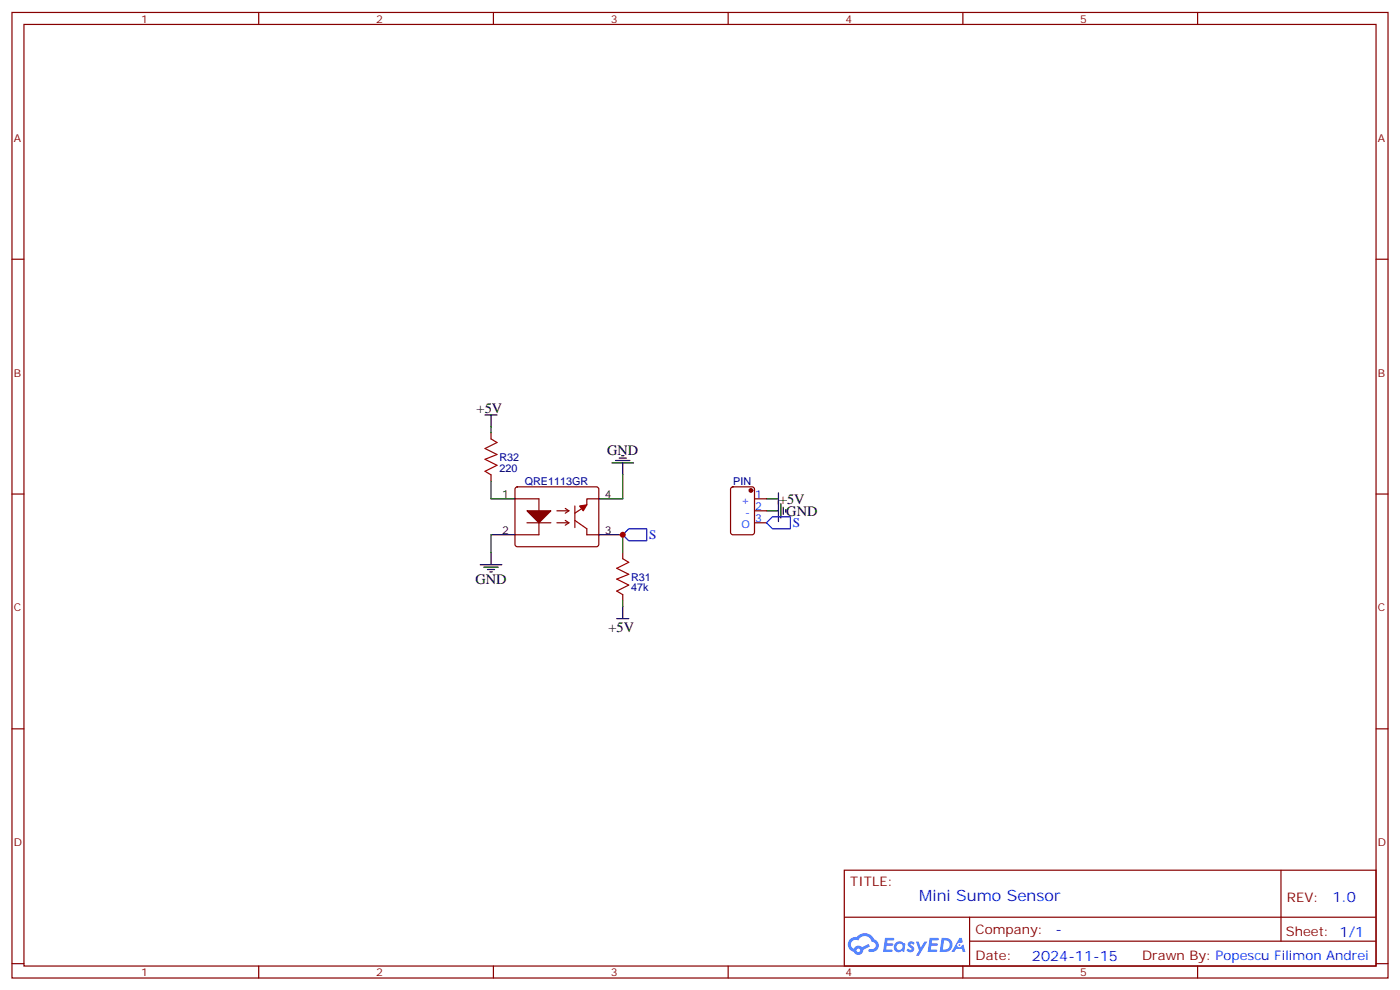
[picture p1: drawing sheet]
<svg xmlns="http://www.w3.org/2000/svg" width="412mm" height="292mm" viewBox="0 0 412 292" stroke-linecap="round" stroke-linejoin="round" font-family="sans-serif">
<g fill="none" stroke="#870000" stroke-width=".35">
<path d="M3.5 3.7h405.4v284.3h-405.4zM7.1 7.2h398.2v277.3h-398.2zM76.2 3.7v3.5M145.3 3.7v3.5M214.5 3.7v3.5M283.6 3.7v3.5M352.8 3.7v3.5M3.5 76.3h3.6M405.3 76.3h3.6M3.5 145.5h3.6M405.3 145.5h3.6M3.5 214.6h3.6"/>
<path d="M405.3 214.6h3.6M248.7 256.3h156.6v28.2h-156.6zM377.3 256.3v20.9M248.7 270.1h156.5M285.6 277.2h119.6M285.6 270.1v14.1M3.5 283.8h3.6M76.2 284.5v3.5M145.3 284.5v3.5M214.5 284.5v3.5M283.6 284.5v3.5M352.8 284.5v3.5"/>
<path d="M405.3 283.8h3.6"/>
</g>
<g fill="#5487ff">
<path d="M267.7 277.4a1.22 1.22 0 0 1 1.7 .3l-.4 .6a.47 .47 0 0 0-.3-.4 .47 .47 0 0 0-.5 .2l.1 .2a1.14 1.14 0 0 1 .8 1.7 1.14 1.14 0 0 1-1.9 0l-.2-.2 .5-.5 .7 .4a.29 .29 0 0 0 .3-.2 .29 .29 0 0 0-.2-.4 1.04 1.04 0 0 1-.6-1.7z"/>
<path d="M260.7 276.2h2.4l.3 .2-.2 .5h-1.8l-.1 .9h1.5l.3 .3-.3 .4h-1.6l-.2 1.1 1.7 .1 .2 .3-.2 .3h-2.6z"/>
<path d="M273.8 276.2h2.4l.3 .2-.1 .5h-1.8l-.2 .9h1.6l.3 .3-.4 .4h-1.6l-.1 1.1 1.7 .1 .2 .3-.2 .3h-2.6z"/>
<path d="M282.6 276.2h.7l.3 1.2-.6 .4a.69 .69 0 0 0-1 .2 .69 .69 0 0 0 .4 1 .69 .69 0 0 0 .9-.6l.5-.3 .6 2.2h-.8l-.2-.9h-1.8l-.5 .9h-.8z"/>
<path d="M269.8 277.3h.8l.6 1.8 1.1-1.8h.9l-2.6 4.2h-.8l.9-1.6z"/>
<path d="M277.4 276.2l-.6 4.1h1.3a2.11 2.11 0 0 0 2.5-2.1 2.11 2.11 0 0 0-2.5-2zM278.1 276.9a1.39 1.39 0 0 1 1.7 1.4 1.39 1.39 0 0 1-1.8 1.3h-.3z"/>
<path d="M263.7 277.8a1.54 1.54 0 0 0-.1 2.2 1.54 1.54 0 0 0 2.2 .1l.6 .2 .3-2.3-.2-.2h-.4a1.49 1.49 0 0 0-2.4 0zM264 278.8a.94 .94 0 0 1 1.8 0 .94 .94 0 0 1-1.8 0z"/>
<path d="M250.4 276.6a2.18 2.18 0 0 0 1.1 3.7 1.44 1.44 0 0 0 1.6 .9 1.44 1.44 0 0 0 1.2-1.5l2-1-.5-.7-1.9 .9a1.47 1.47 0 0 0-2.4 .5 1.39 1.39 0 0 1-.7-2 1.39 1.39 0 0 1 2-.4 2.12 2.12 0 0 1 2.2-1.3 2.12 2.12 0 0 1 1.9 1.7 1.14 1.14 0 0 1 1.1 1.4 1.14 1.14 0 0 1-1.7 .7 .43 .43 0 0 0-.5 .4 .43 .43 0 0 0 .4 .4 1.98 1.98 0 0 0 2.5-1.2 1.98 1.98 0 0 0-1.2-2.5 3.1 3.1 0 0 0-5.3-.7l-.9 .1zM252.3 279.9a.55 .55 0 0 1 1.1 0 .55 .55 0 0 1-1.1 0z"/>
<circle cx="282.6" cy="278.3" r=".26"/>
</g>
<g fill="none" stroke="#870000" stroke-width=".35">
<path d="M144.6 127.5v1.8M144.6 139.8v1.8M151.7 146.9h7v10.6h-7M151.9 143.6l.5-.2h23.3l.5 .2 .2 .5-.1 16.5-.6 .4-23.6-.1-.4-.6v-16.2zM155.2 154h7.1M164 154h3.6M164 150.4h3.6M166.5 149.7l1.1 .7M166.5 153.2l1.1 .8M167.6 150.4l-1.1 .7M167.6 154l-1.1 .7M172.9 155.7v1.8h3.5"/>
<path d="M176.4 146.9h-3.5v1.8M215.4 143.6l.5-.2h5.6l.7 .4v13l-.4 .6-5.9 .1-.7-.5v-12.9zM222.2 154h3.6M222.2 146.9h3.6M222.2 150.4h3.6M183.4 162.8v1.7M183.4 175.1v1.8"/>
</g>
<g fill="#870000" stroke="#870000" stroke-width=".35">
<path d="M155.2 150.4h7.1l-3.6 3.6z"/>
<circle cx="221.2" cy="144.4" r=".53"/>
</g>
<g fill="none" stroke="#000" stroke-width=".35">
<path d="M142.9 122.2h3.5M144.6 122.2v3.5M180.3 136.3h6.3M181.3 135.6h4.3M182.4 134.9h2.1M183.1 134.2h.7M183.4 136.3v3.5M144.6 146.9h7.1M144.6 157.5h7.1M176.4 146.9h7M176.4 157.5h7M225.8 146.9h3.5"/>
<path d="M225.8 150.4h3.5M229.3 145.1v8.5M230 148.3v4.2M230.7 149.4v2.1M231.4 150.1v.7M141.5 166.3h6.3M142.5 167h4.3M143.6 167.7h2.1M144.3 168.4h.7M144.6 162.8v3.5M183.4 178.6v3.6M181.7 182.2h3.5"/>
</g>
<path d="M170.7 149l2.2-.3-1.1 1.7z" fill="#a10000" stroke="#a10000" stroke-width=".35"/>
<path d="M144.6 129.3l1.8 1-3.5 1.8 3.5 1.7-3.5 1.5 3.5 1.7-3.5 1.8 1.7 1M169.3 153.2l3.6 2.5M169.3 149v6.4M171.4 149.7l-2.1 1.4M183.4 164.5l1.8 1.1-3.5 1.8 3.5 1.7-3.5 1.4 3.5 1.8-3.5 1.8 1.7 1" fill="none" stroke="#a10000" stroke-width=".35"/>
<path d="M144.6 125.7v1.8M183.4 139.8v7.1M144.6 141.6v5.3M144.6 157.5v5.3M183.4 157.5v5.3M183.4 176.9v1.7" fill="none" stroke="#008700" stroke-width=".35"/>
<path d="M185.2 155.7h5.3v3.5h-5.3l-1.8-1.7zM227.5 152.2h5.3v3.5h-5.3l-1.7-1.7z" fill="none" stroke="#00f" stroke-width=".35"/>
<circle cx="183.4" cy="157.5" r=".88" fill="#c00"/>
<text font-size="4.6" fill="#00f" x="270.8" y="265.3">Mini Sumo Sensor</text>
<g font-size="4.2">
<text x="140.4" y="121.5">+5V</text>
<text x="178.9" y="133.8">GND</text>
<text x="229.5" y="148.3">+5V</text>
<text x="231.6" y="151.8">GND</text>
<text x="140.1" y="171.9">GND</text>
<text x="179.2" y="186.1">+5V</text>
</g>
<g font-size="4.2" fill="#00f">
<text x="392.5" y="265.5">1.0</text>
<text x="310.9" y="275.1">-</text>
<text x="304" y="282.9">2024-11-15</text>
</g>
<g font-size="3.9" fill="#00f">
<text x="233.6" y="155.2">S</text>
<text x="191.2" y="158.7">S</text>
</g>
<g font-size="3.9" fill="#800">
<text x="250.5" y="260.8">TITLE:</text>
<text x="379.1" y="265.5">REV:</text>
<text x="287.4" y="275">Company:</text>
<text x="378.7" y="275.7">Sheet: 1/1</text>
<text x="287.4" y="282.7">Date:</text>
<text x="336.4" y="282.8">Drawn By: Popescu Filimon Andrei</text>
</g>
<g font-size="3.2" fill="#800">
<text x="41.6" y="6.7">1</text>
<text x="110.8" y="6.7">2</text>
<text x="179.9" y="6.7">3</text>
<text x="249.1" y="6.7">4</text>
<text x="318.2" y="6.7">5</text>
<text x="4.1" y="41.8">A</text>
<text x="405.9" y="41.8">A</text>
<text x="4.1" y="110.9">B</text>
<text x="405.9" y="110.9">B</text>
<text x="4.1" y="180.1">C</text>
<text x="405.9" y="180.1">C</text>
<text x="4.1" y="249.2">D</text>
<text x="405.9" y="249.2">D</text>
<text x="41.6" y="287.5">1</text>
<text x="110.8" y="287.5">2</text>
<text x="179.9" y="287.5">3</text>
<text x="249.1" y="287.5">4</text>
<text x="318.2" y="287.5">5</text>
</g>
<g font-size="3.2" fill="#000080">
<text x="147.1" y="135.7">R32</text>
<text x="147.1" y="138.8">220</text>
<text x="154.6" y="142.8">QRE1113GR</text>
<text x="216" y="142.8">PIN</text>
<text x="185.9" y="171">R31</text>
<text x="185.9" y="174.1">47k</text>
</g>
<g font-size="3.2">
<text x="147.9" y="146.5">1</text>
<text x="178.2" y="146.5">4</text>
<text x="147.9" y="157.1">2</text>
<text x="178.2" y="157.1">3</text>
</g>
<g font-size="3.2" fill="#00f">
<text x="218.3" y="148.3">+</text>
<text x="222.4" y="146.5">1</text>
<text x="218.4" y="155.4">O</text>
<text x="219.5" y="151.8">-</text>
<text x="222.4" y="150.1">2</text>
<text x="222.4" y="153.6">3</text>
</g>
</svg>
